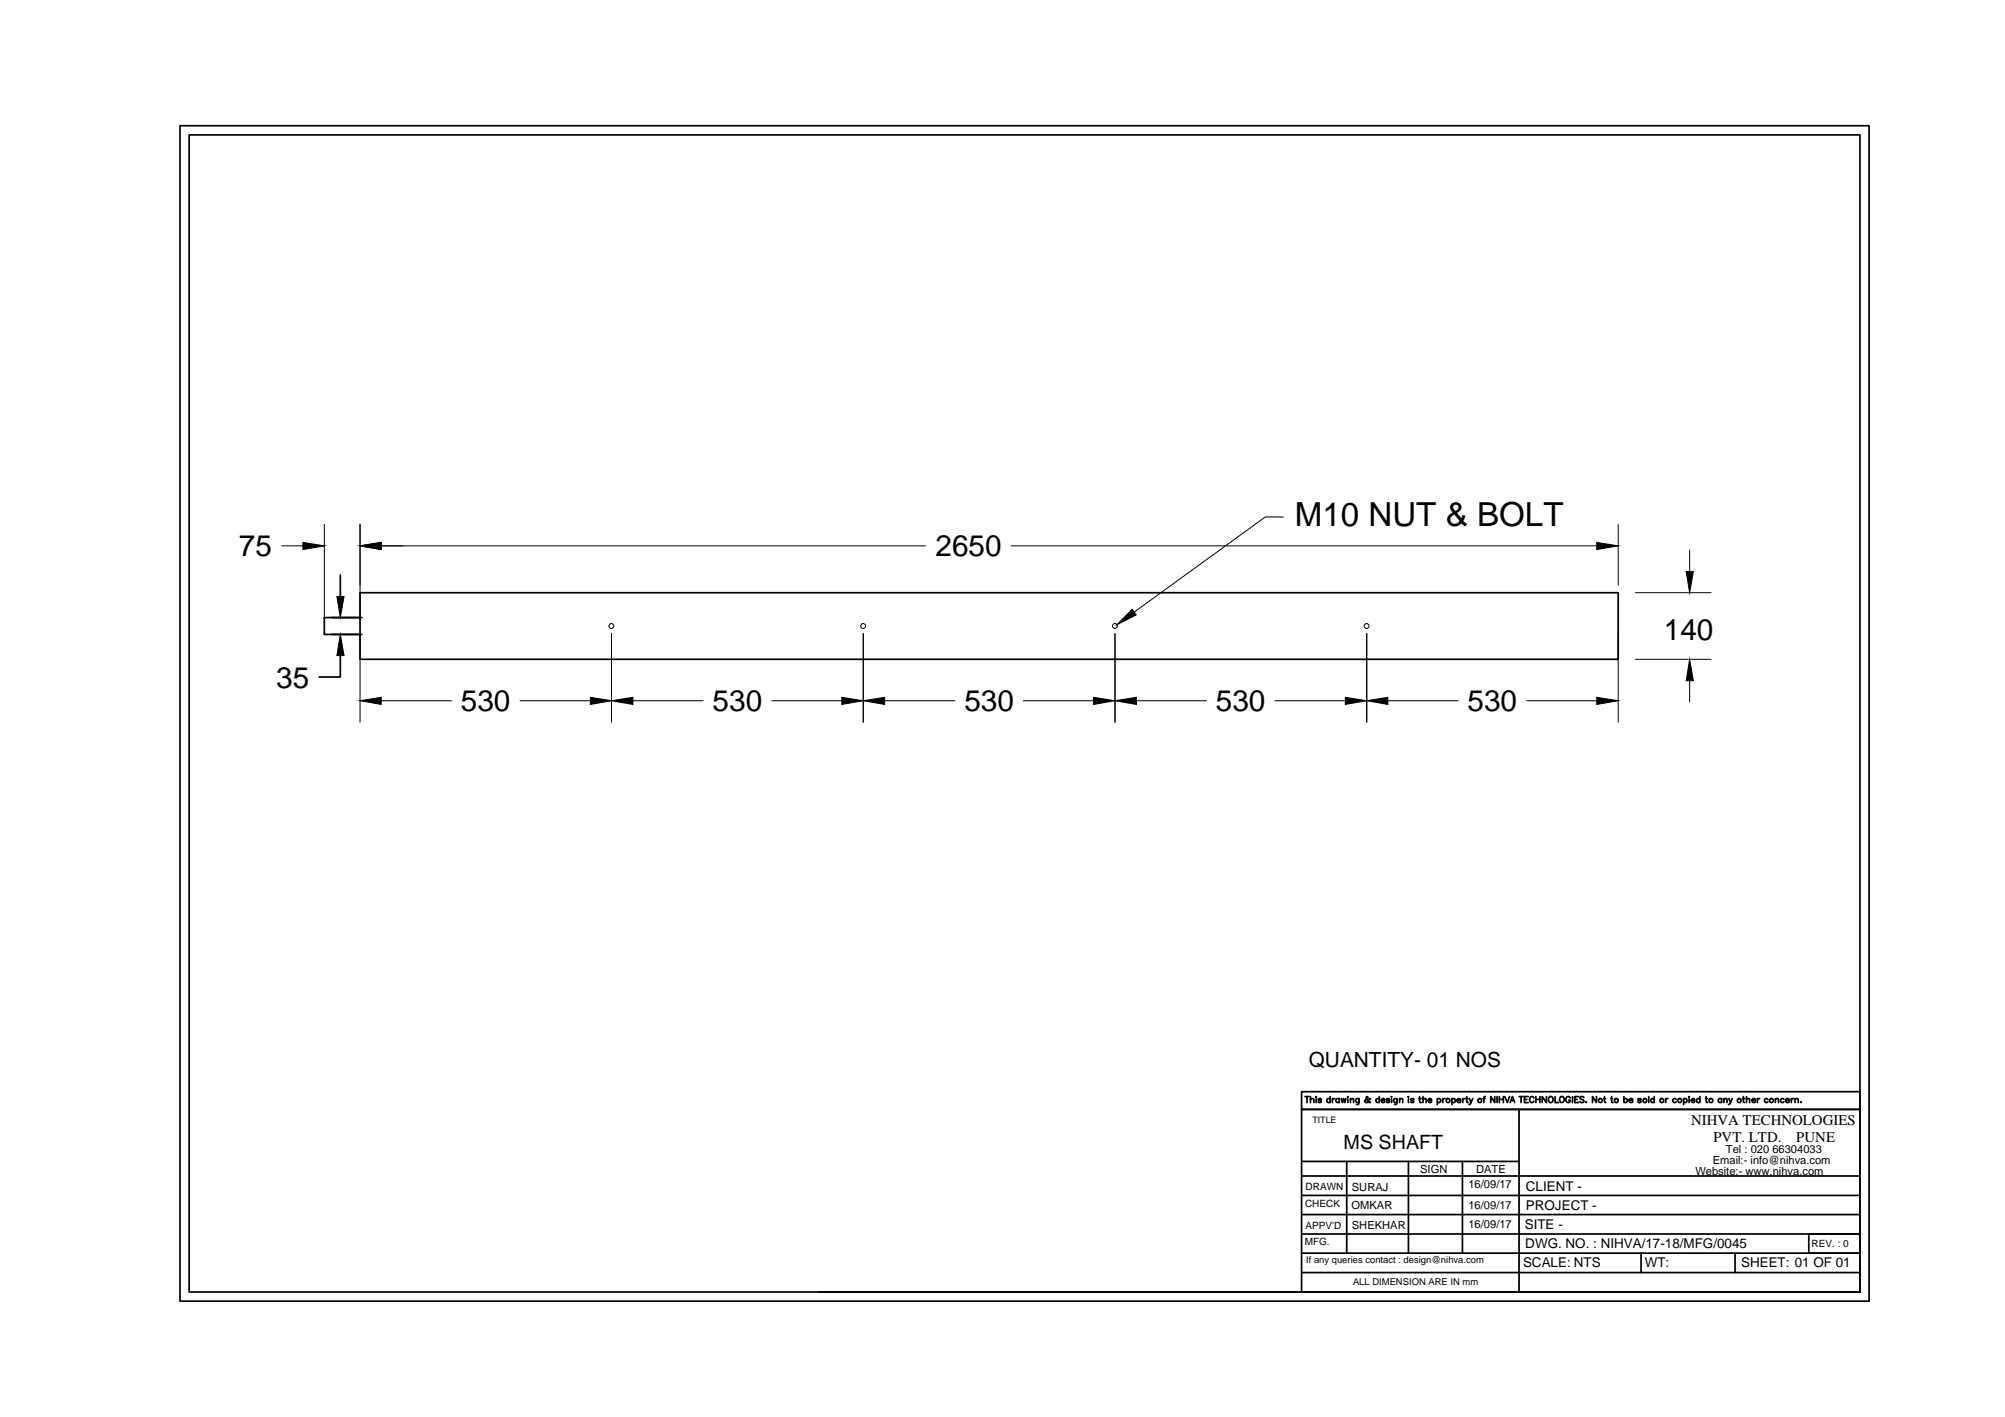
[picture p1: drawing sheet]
<svg xmlns="http://www.w3.org/2000/svg" width="297mm" height="210mm" viewBox="0 0 297 210" stroke-linecap="round" stroke-linejoin="round" font-family="sans-serif">
<!-- layer: 0 -->
<g fill="#000" stroke="#000" stroke-width=".15">
<path d="M44.9 80.3l3.1 .6-3.1 .5zM49.9 88.3h1.1l-.6 3.2zM50.4 94l.6 3.1h-1.1zM53.3 80.9l3.2-.6v1.1zM167.7 90.3l.6 .8-2.8 1.4zM236.6 80.3l3.1 .6-3.1 .5zM249.8 84.7h1.1l-.6 3.1zM53.3 103.8l3.2-.5v1.1zM87.5 103.3l3.1 .5-3.1 .6zM90.6 103.8l3.2-.5v1.1zM124.7 103.3l3.2 .5-3.2 .6zM127.9 103.8l3.2-.5v1.1z"/>
<path d="M162 103.3l3.2 .5-3.2 .6zM165.2 103.8l3.2-.5v1.1zM199.3 103.3l3.2 .5-3.2 .6zM202.5 103.8l3.1-.5v1.1zM236.6 103.3l3.1 .5-3.1 .6zM250.3 97.7l.6 3.1h-1.1z"/>
</g>
<g fill="none" stroke="#000" stroke-width=".15">
<path d="M48 77.7v14M53.3 77.7v14M190.1 76.6h-2.6l-19.5 14.1M239.7 77.7v9M41.7 80.9h3.2M53.3 93.9v13.1M56.5 80.9h80.6M90.6 93.9v13.1M127.9 93.9v13.1M149.8 80.9h86.8M165.2 93.9v13.1M202.5 93.9v13.1"/>
<path d="M239.7 93.9v13.1M242.3 87.8h11.2M242.3 97.7h11.2M250.3 81.5v3.2M56.5 103.8h10.4M77 103.8h10.5M93.8 103.8h10.4M114.3 103.8h10.4M131.1 103.8h10.4M151.6 103.8h10.4M168.4 103.8h10.3M188.9 103.8h10.4"/>
<path d="M205.6 103.8h10.4M226.2 103.8h10.4M250.3 100.8v3.2"/>
<circle cx="90.6" cy="92.7" r=".36"/>
<circle cx="127.9" cy="92.7" r=".36"/>
<circle cx="165.2" cy="92.7" r=".36"/>
<circle cx="202.5" cy="92.7" r=".36"/>
</g>
<g fill="none" stroke="#000" stroke-width=".25">
<path d="M26.7 18.6h250.2v174.1h-250.2zM28 20h247.5v171.4h-247.5zM49.1 94h4.5M50.4 97.1v3.2h-3.1M50.4 85.2v3.1M53.3 87.8h186.4v9.9h-186.4zM53.6 91.5h-5.6v2.5h5.3M192.8 179.9h82.7M192.8 177.1h82.7M192.8 174.2h82.7M192.8 172h32.2M193.3 162.4h.6"/>
<path d="M193.6 162.4v.9M194.1 162.9l.3-.2 .2 .1v.5M194.1 162.4v.9M195 162.4v.1zM195 162.8v.5M195.7 162.9l-.1-.2-.3 .1v.1l.4 .2v.1l-.1 .1-.3-.1M197.1 162.9a.28 .28 0 0 0-.5-.1 .28 .28 0 0 0 0 .4 .28 .28 0 0 0 .5 0M197.1 162.4v.9M197.4 162.7v.6M197.7 162.7l-.2 .1-.1 .2M198.4 162.9a.28 .28 0 0 0-.4-.1 .28 .28 0 0 0 0 .4 .28 .28 0 0 0 .4 0M198.4 162.7v.6"/>
<path d="M198.7 162.7l.2 .6 .2-.6 .1 .6 .2-.6M199.5 172v13.6M199.7 162.4v.1zM199.7 162.8v.5M200.1 162.9l.2-.2 .2 .1v.5M200.1 162.7v.6M201.3 162.7v.8l-.3 .1M201.3 162.9a.28 .28 0 0 0-.4-.1 .28 .28 0 0 0 0 .4 .28 .28 0 0 0 .4 0M203 162.8l-.1-.1a.53 .53 0 0 1-.7 .5v-.2l.4-.4-.1-.2-.1 .2v.2l.4 .5h.2v-.1M204.3 162.9a.28 .28 0 0 0-.4-.1 .28 .28 0 0 0 0 .4 .28 .28 0 0 0 .4 0M204.3 162.4v.9M204.6 163h.5a.28 .28 0 0 0-.3-.2 .28 .28 0 0 0-.2 .2 .28 .28 0 0 0 .3 .3l.2-.1"/>
<path d="M205.9 162.9l-.2-.2-.3 .1v.1l.4 .2 .1 .1-.2 .1-.3-.1M206.2 162.4v.1zM206.2 162.8v.5M207 162.7l-.1 .8-.3 .1M207 162.9a.28 .28 0 0 0-.5-.1 .28 .28 0 0 0 0 .4 .28 .28 0 0 0 .5 0M207.3 162.9l.3-.2 .2 .1v.5M207.3 162.7v.6M208.7 162.4v.1zM208.7 162.8v.5M208.7 172v13.6M209.5 162.9l-.2-.2-.3 .2 .4 .2v.2h-.2l-.2-.1M210.2 162.7h.3"/>
<path d="M210.3 162.4v.8l.1 .1h.2M210.8 162.9l.2-.2 .2 .1 .1 .5M210.8 162.4v.9M211.6 163h.5a.28 .28 0 0 0-.3-.2 .28 .28 0 0 0-.3 .2 .28 .28 0 0 0 .3 .3l.3-.1M212.9 162.9a.28 .28 0 0 1 .5-.1 .28 .28 0 0 1 0 .4 .28 .28 0 0 1-.5 0M212.9 162.7v.9M213.7 162.7v.6M214.1 162.7l-.2 .1-.2 .2M215.1 162.9a.28 .28 0 0 1 .4-.1 .28 .28 0 0 1 0 .4 .28 .28 0 0 1-.4 0M215.1 162.7v.9M215.9 163h.5a.3 .3 0 0 0-.4-.2 .3 .3 0 0 0-.1 .4 .3 .3 0 0 0 .4 .1l.1-.1M216.7 172v13.6"/>
<path d="M216.7 162.7v.6M217 162.7l-.2 .1-.1 .2M217.2 162.7h.3M217.3 162.4v.8l.2 .1M217.7 162.7l.2 .6 .3-.6M217.9 163.3l-.3 .3M219.7 162.7h.3M220 162.4l-.2 .2v.7M221.4 162.4v.9l-.5-.9v.9M221.8 162.4v.9M222.1 162.4v.9M222.1 162.9h.6"/>
<path d="M222.7 162.4v.9M222.9 162.4l.4 .9 .3-.9M223.7 163.3l.4-.9 .3 .9M223.9 163h.4M225 162.4h.6M225 164.3v27.1M225.3 162.4v.9M225.8 162.9h.4M226.4 162.4h-.6v.9h.6M227.2 162.6a.33 .33 0 0 0-.3-.2 .33 .33 0 0 0-.3 .4v.2a.33 .33 0 0 0 .3 .3 .33 .33 0 0 0 .3-.2M227.5 162.9h.6M227.5 162.4v.9"/>
<path d="M228.1 162.4v.9M229.1 162.4v.9l-.6-.9v.9M229.5 162.6l.1-.1a.42 .42 0 0 1 .5 .4 .42 .42 0 0 1-.5 .4l-.2-.3zM230.4 162.4v.9h.5M231.2 162.5a.42 .42 0 0 1 .5 .4 .42 .42 0 0 1-.5 .4l-.1-.3zM232.6 162.6a.33 .33 0 0 0-.4-.2 .33 .33 0 0 0-.2 .4v.2a.32 .32 0 0 0 .3 .3 .32 .32 0 0 0 .3-.3h-.2M233 162.4v.9M233.3 162.9h.3M233.8 162.4h-.5v.9h.5M234.7 162.6l-.3-.2-.3 .2v.2l.6 .3v.1l-.3 .1-.3-.1M235 163.2h.1M236.5 162.4v.9l-.6-.9v.9"/>
<path d="M237.6 162.7h.3M237.7 162.4v.8l.2 .1M238.6 162.7h.3M238.8 162.4v.8l.2 .1M240.6 162.9a.28 .28 0 0 1 .4-.1 .28 .28 0 0 1 0 .4 .28 .28 0 0 1-.4 0M240.6 162.4v.9M241.3 163h.6v-.1a.3 .3 0 0 0-.5-.1 .3 .3 0 0 0 0 .5 .3 .3 0 0 0 .5-.1M243.1 162.9l-.1-.2-.3 .1v.1l.4 .2v.1l-.1 .1-.3-.1M244.3 162.4v.9M245.1 162.9a.28 .28 0 0 0-.5-.1 .28 .28 0 0 0 0 .4 .28 .28 0 0 0 .5 0M245.1 162.4v.9M246.8 162.7v.6"/>
<path d="M247.1 162.7l-.2 .1-.1 .2M248.3 162.9a.28 .28 0 0 0-.4-.1 .28 .28 0 0 0 0 .4 .28 .28 0 0 0 .4 0M249.4 162.9a.28 .28 0 0 1 .4-.1 .28 .28 0 0 1 0 .4 .28 .28 0 0 1-.4 0M249.4 162.7v.9M250.2 162.4v.1zM250.2 162.8v.5M250.6 163h.5a.28 .28 0 0 0-.3-.2 .28 .28 0 0 0-.3 .2 .28 .28 0 0 0 .3 .3l.3-.1M251.8 162.9a.28 .28 0 0 0-.4-.1 .28 .28 0 0 0 0 .4 .28 .28 0 0 0 .4 0M251.8 162.4v.9M252.6 162.7h.3M252.8 162.4v.8l.2 .1M255.1 162.9a.28 .28 0 0 0-.5-.1 .28 .28 0 0 0 0 .4 .28 .28 0 0 0 .5 0"/>
<path d="M255.1 162.7v.6M255.4 162.9l.2-.2 .2 .1 .1 .5M255.4 162.7v.6M256.1 162.7l.3 .6 .2-.6M256.4 163.3l-.3 .3M258.1 162.7h.3M258.3 162.4v.8l.2 .1M258.7 162.9l.3-.2 .2 .1v.5M258.7 162.4v.9M259.5 163h.6a.28 .28 0 0 0-.4-.2 .28 .28 0 0 0-.2 .2 .28 .28 0 0 0 .3 .3l.3-.1M260.4 162.7v.6M260.7 162.7l-.2 .1-.1 .2"/>
<path d="M261.9 162.9a.28 .28 0 0 0-.4-.1 .28 .28 0 0 0 0 .4 .28 .28 0 0 0 .4 0M263 162.9l.2-.2 .2 .1 .1 .5M263 162.7v.6M264.3 162.9a.28 .28 0 0 0-.4-.1 .28 .28 0 0 0 0 .4 .28 .28 0 0 0 .4 0M264.5 163h.6a.3 .3 0 0 0-.4-.2 .3 .3 0 0 0-.1 .4 .3 .3 0 0 0 .4 .1l.1-.1M265.4 162.7v.6M265.7 162.7l-.2 .1-.1 .2M265.9 162.9l.2-.2 .3 .1v.5M265.9 162.7v.6M266.7 163.3h.1zM121.4 191.4h154.1M192.8 191.4v-27.1h82.7h-82.7v-2.6h82.7v29.7"/>
<path d="M192.8 182.8h82.7M192.8 185.6h82.7M192.8 188.5h82.7M243.1 185.6v2.9M257 185.6v2.9M268 182.8h7.5v2.8h-7.5z"/>
<circle cx="214.5" cy="163" r=".29"/>
<circle cx="219.2" cy="163" r=".29"/>
<circle cx="237.1" cy="163" r=".29"/>
<circle cx="239.5" cy="163" r=".29"/>
<circle cx="243.7" cy="163" r=".29"/>
<circle cx="246.2" cy="163" r=".29"/>
<circle cx="248.9" cy="163" r=".29"/>
<circle cx="253.5" cy="163" r=".29"/>
<circle cx="257.7" cy="163" r=".29"/>
<circle cx="262.4" cy="163" r=".29"/>
</g>
<text font-size="4.9" x="191.8" y="78">M10 NUT &amp; BOLT</text>
<g font-size="4.4">
<text x="35.4" y="82.4">75</text>
<text x="138.6" y="82.4">2650</text>
<text x="246.5" y="94.8">140</text>
<text x="40.9" y="101.9">35</text>
<text x="68.3" y="105.4">530</text>
<text x="105.6" y="105.4">530</text>
<text x="142.9" y="105.4">530</text>
<text x="180.1" y="105.4">530</text>
<text x="217.4" y="105.4">530</text>
</g>
<text font-size="3.1" x="193.9" y="158">QUANTITY- 01 NOS</text>
<text font-size="2.9" x="199.1" y="170.1">MS SHAFT</text>
<g font-size="2.2">
<text x="250.5" y="166.7">NIHVA TECHNOLOGIES</text>
<text x="253.8" y="169.2">PVT. LTD.</text>
<text x="266.1" y="169.2">PUNE</text>
</g>
<g font-size="2">
<text x="226.1" y="176.4">CLIENT -</text>
<text x="226.1" y="179.2">PROJECT -</text>
<text x="225.9" y="182">SITE -</text>
<text x="226" y="184.9">DWG. NO. : NIHVA/17-18/MFG/0045</text>
<text x="225.6" y="187.7">SCALE: NTS</text>
<text x="243.7" y="187.7">WT:</text>
<text x="257.9" y="187.7">SHEET: 01 OF 01</text>
</g>
<g font-size="1.7">
<text x="210.4" y="173.8">SIGN</text>
<text x="218.7" y="173.8">DATE</text>
<text x="253.7" y="172.5">Email:- info@nihva.com</text>
<text x="255.7" y="170.8">Tel : 020 66304033</text>
<text x="200.2" y="179.2">OMKAR</text>
<text x="200.3" y="176.4">SURAJ</text>
<text x="217.6" y="175.9">16/09/17</text>
<text x="217.6" y="179">16/09/17</text>
<text x="251.2" y="174">Website:- www.nihva.com</text>
<text x="200.3" y="182">SHEKHAR</text>
<text x="217.6" y="181.9">16/09/17</text>
</g>
<g font-size="1.5">
<text x="193.3" y="178.8">CHECK</text>
<text x="193.4" y="176.3">DRAWN</text>
<text x="193.3" y="184.5">MFG.</text>
<text x="193.4" y="182">APPV'D</text>
<text x="268.4" y="184.7">REV. : 0</text>
</g>
<g font-size="1.4">
<text x="193.5" y="187.1">If any queries contact : design@nihva.com</text>
<text x="200.4" y="190.4">ALL DIMENSION ARE IN mm</text>
</g>
<text font-size="1.3" x="194.4" y="166.3">TITLE</text>
</svg>
